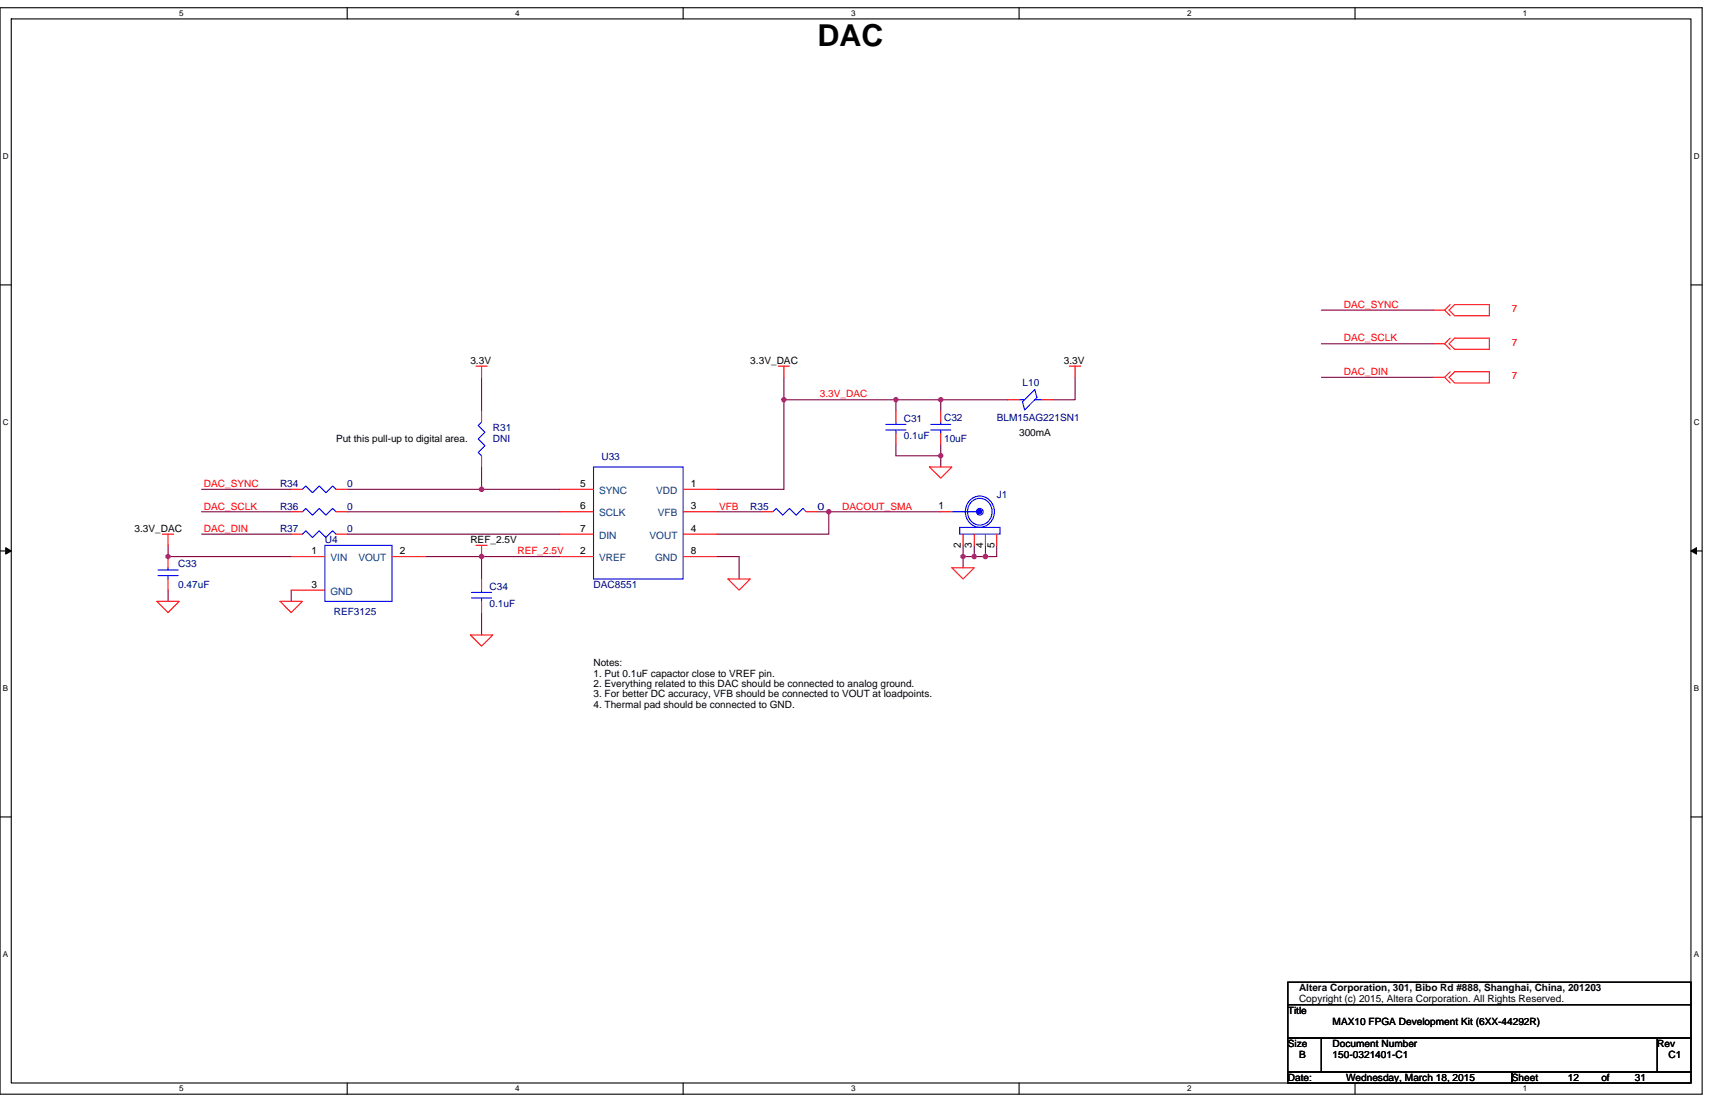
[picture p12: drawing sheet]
<svg xmlns="http://www.w3.org/2000/svg" width="432mm" height="279mm" viewBox="0 0 432 279" stroke-linecap="round" stroke-linejoin="round" font-family="sans-serif">
<path d="M0 1.9h428.6v273.5h-428.6zM2.8 4.8h422.9v267.8h-422.9z" fill="none" stroke="#000" stroke-width=".28"/>
<g fill="#fff">
<path d="M45.1 2.2h1.1v2.3h-1.1z"/>
<path d="M45.1 272.9h1.1v2.3h-1.1z"/>
</g>
<path d="M87.4 1.9v2.9M87.4 272.6v2.8" fill="none" stroke="#000" stroke-width=".28"/>
<g fill="#fff">
<path d="M129.7 2.2h1.1v2.3h-1.1z"/>
<path d="M129.7 272.9h1.1v2.3h-1.1z"/>
</g>
<path d="M172 1.9v2.9M172 272.6v2.8" fill="none" stroke="#000" stroke-width=".28"/>
<g fill="#fff">
<path d="M214.3 2.2h1.1v2.3h-1.1z"/>
<path d="M214.3 272.9h1.1v2.3h-1.1z"/>
</g>
<path d="M256.6 1.9v2.9M256.6 272.6v2.8" fill="none" stroke="#000" stroke-width=".28"/>
<g fill="#fff">
<path d="M298.9 2.2h1.1v2.3h-1.1z"/>
<path d="M298.9 272.9h1.1v2.3h-1.1z"/>
</g>
<path d="M341.2 1.9v2.9M341.2 272.6v2.8" fill="none" stroke="#000" stroke-width=".28"/>
<g fill="#fff">
<path d="M383.5 2.2h1.1v2.3h-1.1z"/>
<path d="M383.5 272.9h1.1v2.3h-1.1z"/>
<path d="M.7 38.2h1.5v2.3h-1.5z"/>
<path d="M426.5 38.2h1.4v2.3h-1.4z"/>
<path d="M.7 105.2h1.5v2.2h-1.5z"/>
<path d="M426.5 105.2h1.4v2.2h-1.4z"/>
</g>
<path d="M0 71.7h2.8M425.7 71.7h2.9" fill="none" stroke="#000" stroke-width=".28"/>
<g fill="#fff">
<path d="M.7 172.1h1.4v2.3h-1.4z"/>
<path d="M426.5 172.1h1.3v2.3h-1.3z"/>
</g>
<path d="M0 138.7h2.8M425.7 138.7h2.9" fill="none" stroke="#000" stroke-width=".28"/>
<path d="M1.4 137.9l1.4 .8-1.4 .8zM425.7 138.7l1.4-.8v1.6z" fill="#000" stroke="#000" stroke-width=".25"/>
<g fill="#fff">
<path d="M.7 239.1h1.4v2.3h-1.4z"/>
<path d="M426.4 239.1h1.4v2.3h-1.4z"/>
</g>
<path d="M0 205.6h2.8M425.7 205.6h2.9M324.3 247.2h101.4v5.7h-101.4zM324.3 252.9h101.4v8.4h-101.4zM324.3 261.3h8.4v8.5h-8.4zM324.3 269.8h56.3v2.8h-56.3zM332.7 261.3h84.6v8.5h-84.6zM380.6 269.8h45.1v2.8h-45.1zM417.3 261.3h8.4v8.5h-8.4z" fill="none" stroke="#000" stroke-width=".28"/>
<g fill="none" stroke="#800040" stroke-width=".28">
<path d="M332.7 78.1h28.2M121.2 95v8.4M197.4 95v5.6M270.7 95v5.6h-5.7M332.7 86.5h28.2M332.7 95h28.2M121.2 117.5v5.7h-33.8M197.4 100.6h28.2M197.4 100.6v22.6h-16.9M225.6 111.9v2.8h11.3M225.6 100.6v2.8M225.6 100.6h11.3"/>
<path d="M236.9 114.7v2.8M236.9 111.9v2.8M236.9 100.6v2.8M236.9 100.6h16.9M42.3 137.3v2.8h31M50.8 134.5h22.5M50.8 128.8h22.5M50.8 123.2h22.5M87.4 134.5h53.6M87.4 128.8h53.6M121.2 123.2h19.8M180.5 128.8h11.2"/>
<path d="M205.8 128.8h2.9M208.7 128.8v5.7h-28.2M208.7 128.8h28.2M242.5 137.3v2.8M245.3 137.3v2.8M248.1 137.3v2.8M251 137.3v2.8h-2.9M42.3 148.5v2.9M73.3 148.5v2.9M107.1 140.1h14.1v5.6M121.2 154.2v5.6M121.2 140.1h19.8"/>
<path d="M180.5 140.1h5.6v5.6M242.5 140.1v2.8M242.5 140.1h2.8M245.3 140.1h2.8"/>
</g>
<g fill="#f0f" stroke="#f0f" stroke-width=".28">
<circle cx="208.6" cy="128.8" r=".55"/>
<circle cx="121.2" cy="140.1" r=".55"/>
<circle cx="197.4" cy="100.6" r=".55"/>
<circle cx="236.8" cy="100.6" r=".55"/>
<circle cx="236.8" cy="114.7" r=".55"/>
<circle cx="121.2" cy="123.2" r=".55"/>
<circle cx="225.5" cy="100.6" r=".55"/>
<circle cx="245.3" cy="140.1" r=".55"/>
<circle cx="242.5" cy="140.1" r=".56"/>
<circle cx="248.1" cy="140.1" r=".55"/>
<circle cx="42.3" cy="140.1" r=".55"/>
</g>
<g fill="none" stroke="#f00" stroke-width=".28">
<path d="M360.9 78.1h2.8M363.7 78.1l1.4 1.4M365.1 76.7l-1.4 1.4M366.2 76.7h8.8v2.8h-8.8l-1.4-1.4zM119.8 92.2h2.9M121.2 92.2v2.8M196 92.2h2.8M197.4 92.2v2.8M269.3 92.2h2.8M270.7 92.2v2.8M360.9 86.5h2.8M360.9 95h2.8"/>
<path d="M363.7 86.5l1.4 1.4M363.7 95l1.4 1.4M365.1 85.1l-1.4 1.4M365.1 93.6l-1.4 1.4M366.2 85.1h8.8v2.8h-8.8l-1.4-1.4zM366.2 93.6h8.8v2.8h-8.8l-1.4-1.4zM121.2 114.7v2.8M121.2 103.4v2.9M225.6 103.4v2.9M225.6 109.1v2.8M234 117.5h5.7l-2.8 2.9zM236.9 103.4v2.9"/>
<path d="M236.9 109.1v2.8M253.8 100.6h2.8M262.2 100.6h2.8M40.9 134.5h2.8M42.3 134.5v2.8M73.3 128.8h2.8M73.3 134.5h2.8M73.3 123.2h2.8M84.6 128.8h2.8M84.6 134.5h2.8M84.6 123.2h2.8M119.8 137.3h2.9"/>
<path d="M121.2 137.3v2.8M141 123.2h8.4M141 128.8h8.4M141 134.5h8.4M172 123.2h8.5M172 128.8h8.5M172 134.5h8.5M191.7 128.8h2.9M203 128.8h2.8M236.9 128.8h2.8M242.5 134.5v2.8M245.3 134.5v2.8"/>
<path d="M248.1 134.5v2.8M251 134.5v2.8M39.5 151.4h5.6l-2.8 2.8zM42.3 145.7v2.8M42.3 140.1v2.8M70.5 151.4h5.6l-2.8 2.8zM73.3 140.1h8.5M73.3 148.5h8.5M98.7 140.1h8.4M118.4 159.8h5.7l-2.9 2.8zM121.2 145.7v2.8M121.2 151.4v2.8"/>
<path d="M141 140.1h8.4M172 140.1h8.5M183.3 145.7h5.6l-2.8 2.8zM239.7 142.9h5.6l-2.8 2.8z"/>
</g>
<g fill="none" stroke="#00f" stroke-width=".28">
<path d="M121.2 106.3l-.8 .8 1.7 1.7-1.7 1.7 1.7 1.7-1.7 1.7 .8 .8M149.4 117.5h22.6v28.2h-22.6zM223 106.8h5.1M223 108.2h5.1M225.6 108.2v.9M225.6 106.3v.5M234.3 108.2h5.1M234.3 106.8h5.1M236.9 106.3v.5M236.9 108.2v.9M256.6 100.6h1.4M257.4 101.2l3.1-3.1 .6 2-3.1 3.1z"/>
<path d="M260.5 100.6h1.7M76.1 128.8l.9-.8 1.7 1.7 1.7-1.7 1.7 1.7 1.7-1.7 .8 .8M76.1 134.5l.9-.9 1.7 1.7 1.7-1.7 1.7 1.7 1.7-1.7 .8 .9M76.1 123.2l.9-.9 1.7 1.7 1.7-1.7 1.7 1.7 1.7-1.7 .8 .9M81.8 137.3h16.9v14.1h-16.9zM194.6 128.8l.8-.8 1.7 1.7 1.7-1.7 1.7 1.7 1.7-1.7 .8 .8M239.7 128.8h7M241.6 132.8h10.2v1.7h-10.2zM244.1 126a3.7 3.7 0 0 1 4.8-.3 3.7 3.7 0 0 1 1.2 4.6 3.6 3.6 0 0 1-4.2 2.3 3.6 3.6 0 0 1-2.8-3.8 4.1 4.1 0 0 1 1-2.8zM244.5 126.4a3.2 3.2 0 0 1 4.1-.3 3.2 3.2 0 0 1 .9 4 3.1 3.1 0 0 1-3.5 2 3.1 3.1 0 0 1-2.4-3.3 3.5 3.5 0 0 1 .9-2.4zM39.8 143.5h5.1M39.8 144.9h5.1"/>
<path d="M42.3 144.9v.8M42.3 142.9v.6M118.7 149.1h5.1M118.7 150.5h5.1M121.2 150.5v.9M121.2 148.5v.6"/>
<circle cx="246.7" cy="128.8" r=".28"/>
<circle cx="246.7" cy="128.8" r=".55"/>
<circle cx="246.7" cy="128.8" r=".84"/>
</g>
<text font-size="7.6" x="205.8" y="11.6">DAC</text>
<g font-size="2.5" fill="#f00">
<text x="338.3" y="77.5">DAC_SYNC</text>
<text x="380.6" y="78.6">7</text>
<text x="338.3" y="86">DAC_SCLK</text>
<text x="380.6" y="87.1">7</text>
<text x="338.3" y="94.4">DAC_DIN</text>
<text x="380.6" y="95.5">7</text>
<text x="206.4" y="100.1">3.3V_DAC</text>
<text x="51.3" y="122.6">DAC_SYNC</text>
<text x="51.3" y="128.2">DAC_SCLK</text>
<text x="181" y="128.2">VFB</text>
<text x="212" y="128.2">DACOUT_SMA</text>
<text x="51.3" y="133.9">DAC_DIN</text>
<text x="130.3" y="139.5">REF_2.5V</text>
</g>
<g font-size="2.5">
<text x="118.4" y="91.6">3.3V</text>
<text x="188.9" y="91.6">3.3V_DAC</text>
<text x="267.9" y="91.6">3.3V</text>
<text x="84.6" y="111.3">Put this pull-up to digital area.</text>
<text x="256.6" y="109.6">300mA</text>
<text x="146" y="122.6">5</text>
<text x="174" y="122.6">1</text>
<text x="146" y="128.2">6</text>
<text x="174" y="128.2">3</text>
<text x="236.3" y="128.2">1</text>
<text x="33.8" y="133.9">3.3V_DAC</text>
<text x="118.4" y="136.7">REF_2.5V</text>
<text x="146" y="133.9">7</text>
<text x="174" y="133.9">4</text>
<text x="241.9" y="137.8" transform="rotate(-90 241.9 137.8)">2</text>
<text x="244.7" y="137.8" transform="rotate(-90 244.7 137.8)">3</text>
<text x="247.5" y="137.8" transform="rotate(-90 247.5 137.8)">4</text>
<text x="250.4" y="137.8" transform="rotate(-90 250.4 137.8)">5</text>
<text x="78.4" y="139.5">1</text>
<text x="100.7" y="139.5">2</text>
<text x="146" y="139.5">2</text>
<text x="174" y="139.5">8</text>
<text x="78.4" y="148">3</text>
<text x="149.4" y="167.7">Notes:</text>
<text x="149.4" y="170.3">1. Put 0.1uF capactor close to VREF pin.</text>
<text x="149.4" y="172.9">2. Everything related to this DAC should be connected to analog ground.</text>
<text x="149.4" y="175.5">3. For better DC accuracy, VFB should be connected to VOUT at loadpoints.</text>
<text x="149.4" y="178.1">4. Thermal pad should be connected to GND.</text>
<text x="327.1" y="249.6">Altera Corporation, 301, Bibo Rd #888, Shanghai, China, 201203</text>
<text x="324.3" y="255.1">Title</text>
<text x="327.1" y="252.3">Copyright (c) 2015, Altera Corporation. All Rights Reserved.</text>
<text x="335.5" y="257.9">MAX10 FPGA Development Kit (6XX-44292R)</text>
<text x="324.3" y="263.6">Size</text>
<text x="335.5" y="263.6">Document Number</text>
<text x="417.3" y="263.6">Rev</text>
<text x="327.1" y="266.4">B</text>
<text x="335.5" y="266.4">150-0321401-C1</text>
<text x="420.1" y="266.4">C1</text>
<text x="324.3" y="272">Date:</text>
<text x="338.9" y="272">Wednesday, March 18, 2015</text>
<text x="380.6" y="272">Sheet</text>
<text x="394.7" y="272">12</text>
<text x="403.2" y="272">of</text>
<text x="411.6" y="272">31</text>
</g>
<g font-size="2.5" fill="#000080">
<text x="257.4" y="97.2">L10</text>
<text x="227.5" y="106.3">C31</text>
<text x="237.7" y="106">C32</text>
<text x="251" y="106">BLM15AG221SN1</text>
<text x="124.1" y="108.5">R31</text>
<text x="124.1" y="111.3">DNI</text>
<text x="227.5" y="110.5">0.1uF</text>
<text x="237.7" y="111.3">10uF</text>
<text x="151.4" y="115.8">U33</text>
<text x="70.5" y="122.6">R34</text>
<text x="87.4" y="122.6">0</text>
<text x="251" y="125.4">J1</text>
<text x="70.5" y="128.2">R36</text>
<text x="87.4" y="128.2">0</text>
<text x="188.9" y="128.2">R35</text>
<text x="205.8" y="128.2">0</text>
<text x="70.5" y="133.9">R37</text>
<text x="81.8" y="136.7">U4</text>
<text x="87.4" y="133.9">0</text>
<text x="44.9" y="142.6">C33</text>
<text x="44.9" y="148">0.47uF</text>
<text x="123.2" y="148.5">C34</text>
<text x="149.4" y="148">DAC8551</text>
<text x="84" y="154.7">REF3125</text>
<text x="123.2" y="152.8">0.1uF</text>
</g>
<g font-size="2.5" fill="#004080">
<text x="150.9" y="124.3">SYNC</text>
<text x="165.2" y="124.3">VDD</text>
<text x="150.9" y="130">SCLK</text>
<text x="165.7" y="130">VFB</text>
<text x="150.9" y="135.6">DIN</text>
<text x="163.5" y="135.6">VOUT</text>
<text x="83.2" y="141.2">VIN</text>
<text x="90.2" y="141.2">VOUT</text>
<text x="150.9" y="141.2">VREF</text>
<text x="164.9" y="141.2">GND</text>
<text x="83.2" y="149.7">GND</text>
</g>
<g font-size="2">
<text x="45.1" y="4.1">5</text>
<text x="129.7" y="4.1">4</text>
<text x="214.3" y="4.1">3</text>
<text x="298.9" y="4.1">2</text>
<text x="383.5" y="4.1">1</text>
<text x=".7" y="40">D</text>
<text x="426.5" y="40">D</text>
<text x=".7" y="107">C</text>
<text x="426.5" y="107">C</text>
<text x=".7" y="174">B</text>
<text x="426.5" y="174">B</text>
<text x=".7" y="240.9">A</text>
<text x="426.5" y="240.9">A</text>
<text x="45.1" y="274.7">5</text>
<text x="129.7" y="274.7">4</text>
<text x="214.3" y="274.7">3</text>
<text x="298.9" y="274.7">2</text>
<text x="383.5" y="274.7">1</text>
</g>
</svg>
